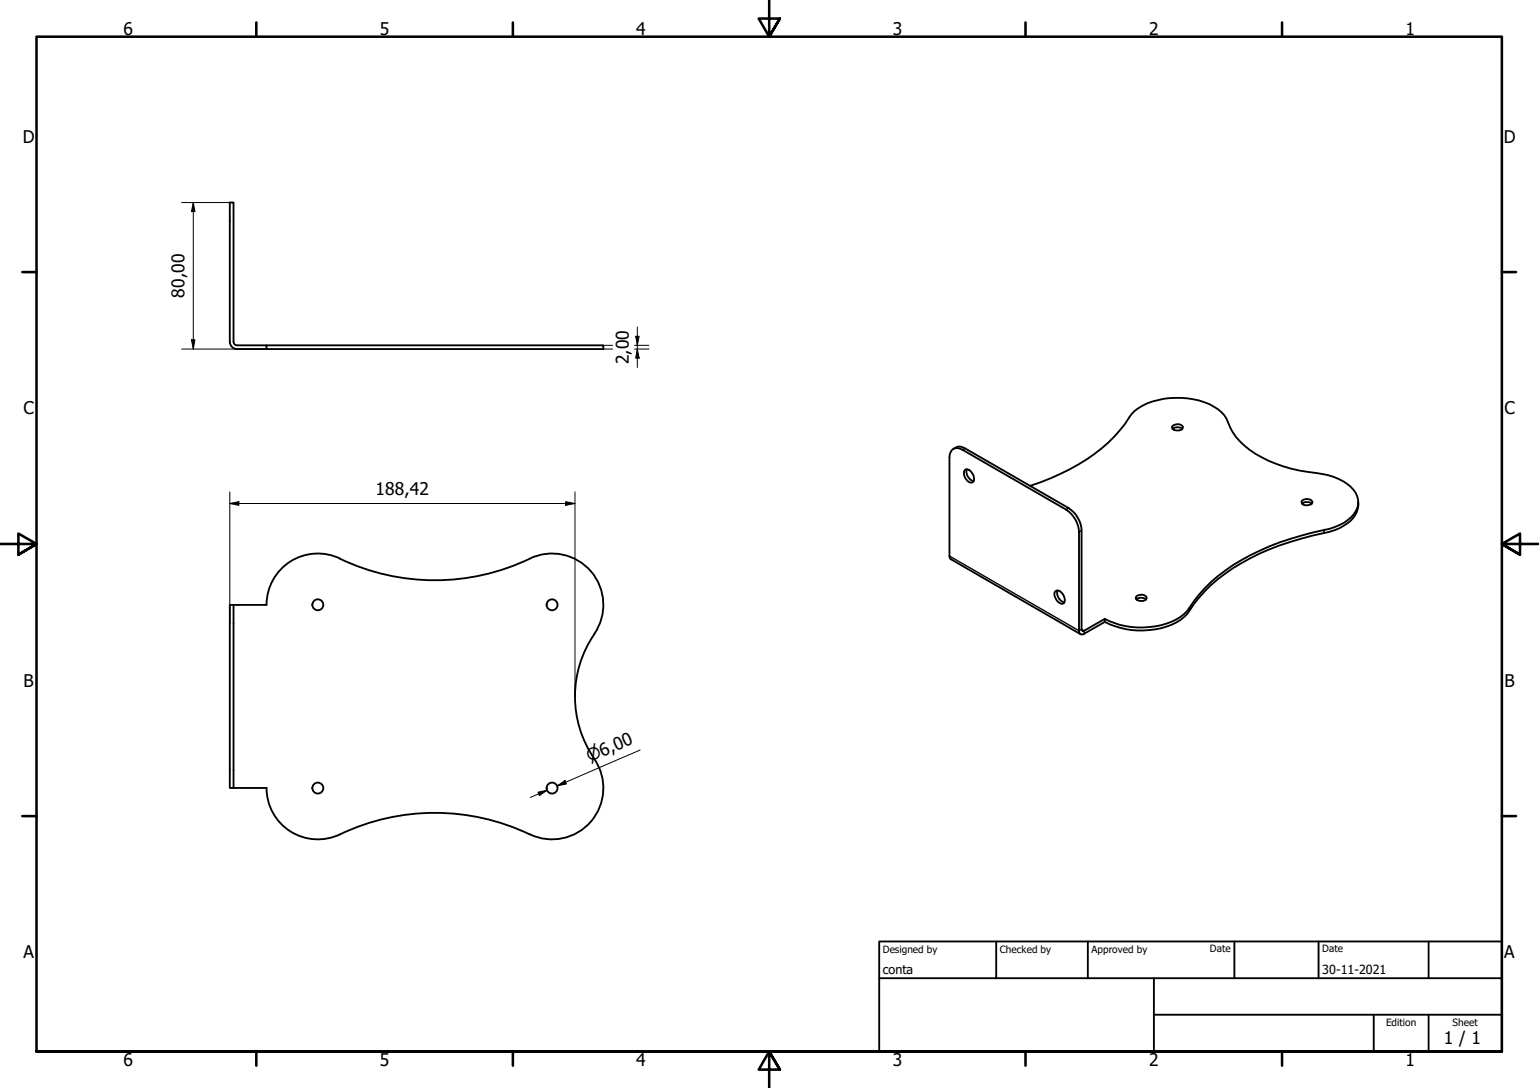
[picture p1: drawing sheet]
<svg xmlns="http://www.w3.org/2000/svg" width="420mm" height="297mm" viewBox="0 0 420 297" stroke-linecap="round" stroke-linejoin="round" font-family="sans-serif">
<!-- layer: Visible (ISO) -->
<g fill="none" stroke="#000" stroke-width=".51">
<path d="M62.7 55.3h1.1v38a.99 .99 0 0 0 1 1h8v1h-8.1a2 2 0 0 1-2-2zM72.8 94.3h91.9v1h-91.9M320.1 117.1a2.22 2.22 0 0 1 2.7 0M320.2 116.2l.4-.2a1.7 1.7 0 0 1 2.4 .6 1.62 1.62 0 0 1-2.6 .7l-.4-.5zM260.3 122.5a2.58 2.58 0 0 1 3.2-.1l28.3 16.3a7.9 7.9 0 0 1 3.5 6.1v27.3l.4 .2 5.9-3.3v.8l-5.6 3.2a.81 .81 0 0 1-1.4-.3v-27.4a7.7 7.7 0 0 0-3.6-6.2l-28.2-16.3a2.17 2.17 0 0 0-2.5-.2 2.17 2.17 0 0 0-1.1 2.2v27l.2 .7 35.6 20.7M263.4 128.3a1.74 1.74 0 0 1 2.3 1.4 1.54 1.54 0 0 1-.3 2 2.48 2.48 0 0 1-2-3.4zM264 128.1a2.68 2.68 0 0 0 1.8 3.3M281.2 132.6a55.2 55.2 0 0 0 23-13.4 32.8 32.8 0 0 0 4.7-6.1 14.3 14.3 0 0 1 8.7-4.2 21 21 0 0 1 14.9 2.8 8.3 8.3 0 0 1 3.3 4.9 20.4 20.4 0 0 0 10.5 9.2 45.4 45.4 0 0 0 14.6 3.6 13.1 13.1 0 0 1 9.2 5.2 5.4 5.4 0 0 1-2.1 7.3 15.4 15.4 0 0 1-6.6 2.8 68.3 68.3 0 0 0-29 12.6 39 39 0 0 0-8.3 9.5 16.1 16.1 0 0 1-11.9 4.5 21.2 21.2 0 0 1-10.6-2.3M355.5 137.5a2.22 2.22 0 0 1 2.6 0M355.6 136.6l.8-.3a1.3 1.3 0 0 1 1.9 1 1.82 1.82 0 0 1-3-.2zM370.8 137.1a6.9 6.9 0 0 1-4.1 6.5 15.5 15.5 0 0 1-5.3 1.9 68.3 68.3 0 0 0-29 12.7 39 39 0 0 0-8.3 9.4 16.1 16.1 0 0 1-11.9 4.5 21.2 21.2 0 0 1-10.6-2.3M92.8 152.5a60 60 0 0 0 51.8 0"/>
<path d="M92.8 152.5a14 14 0 0 0-20 12.6M144.7 152.5a14 14 0 0 1 16.7 3.5 14 14 0 0 1 .8 17.1M62.7 165.1h1.1v50h-1.1zM63.8 165.1h9M162.3 173.1a30 30 0 0 0 0 34.1M288.2 161.4a1.74 1.74 0 0 1 2.2 1.3 1.57 1.57 0 0 1-.3 2.1 2.69 2.69 0 0 1-2.2-3.1zM288.7 161.2a2.8 2.8 0 0 0 1.9 3.3M310.3 163.6a2.13 2.13 0 0 1 2.6 0M310.3 162.7l.4-.2a1.7 1.7 0 0 1 2.4 .7 1.62 1.62 0 0 1-2.6 .6l-.4-.5zM63.8 215.1h9a14 14 0 0 0 20 12.7M162.2 207.2a14 14 0 0 1-.8 17 14 14 0 0 1-16.7 3.6M92.8 227.8a60 60 0 0 1 51.9 0"/>
<circle cx="86.8" cy="165.1" r="1.49"/>
<circle cx="150.7" cy="165.1" r="1.49"/>
<circle cx="86.8" cy="215.2" r="1.49"/>
<circle cx="150.7" cy="215.2" r="1.49"/>
</g>
<!-- layer: Visible Narrow (ISO) -->
<path d="M263.5 122.4l-.7 .4M291.8 138.7l-.8 .4M259.2 151.8l35.4 20.4 .7-.4 .7 .4v.8M295.3 144.8l-.7 .5M361.4 144.7v.8M324.7 165.9v.8" fill="none" stroke="#000" stroke-width=".38"/>
<!-- layer: Border (ISO) -->
<g fill="none" stroke="#000" stroke-width=".7">
<path d="M70 6.1v3.9M140 6.1v3.9M210 0v10l-2.9-4.9h5.8l-2.9 4.9 2.9-4.9M280 6.1v3.9M350 6.1v3.9M6.1 74.3h3.9M410 74.3h3.9M0 148.5h10l-5-2.8v5.7l5-2.9-5 2.9M420 148.5h-10l5-2.8v5.7l-5-2.9 5 2.9M6.1 222.8h3.9M410 222.8h3.9M10 287.1v-277.1h400v277.1h-400h400"/>
<path d="M70 287.1v3.8M140 287.1v3.8M212.9 292l-2.9-4.9 2.9 4.9h-5.8l2.9-4.9v9.9M280 287.1v3.8M350 287.1v3.8"/>
</g>
<!-- layer: Title (ISO) -->
<path d="M240 257h170v30.1h-170zM272 257v10.1M297 257v10.1M337 257v10.1M360 257v10.1M390 257v10.1M240 267.1h170M315 277h95M315 267.1v20M375 277v10.1M390 277v10.1" fill="none" stroke="#000" stroke-width=".51"/>
<!-- layer: Dimension (ISO) -->
<g fill="none" stroke="#000" stroke-width=".27">
<path d="M49.6 55.3h13.1M52.8 55.3l.4 2.5h-.9zM52.8 55.3v40M49.6 95.3h23.2M52.3 92.8h.9l-.4 2.5zM164.7 94.3h2.6M164.7 95.3h2.6M173.2 94.3h4M173.2 95.3h4M173.5 91.8h1l-.5 2.5zM174 95.3l.5 2.5h-1zM174 89.3v11"/>
<path d="M62.7 137.5l2.5-.5v1zM62.7 137.5h94.3M62.7 134.3v35.9M154.4 137l2.6 .5-2.6 .5zM157 134.3v55.9M146.9 216.3l2.5-.5-2.1 1.4zM149.4 215.8l-4.6 1.9M152.1 214.6l2.1-1.5 .4 .9zM174.8 204.8l-22.7 9.8 2.3-1.1"/>
</g>
<g fill="#000">
<path d="M52.8 55.3l.4 2.5h-.9z" fill-rule="evenodd"/>
<path d="M52.3 92.8h.9l-.4 2.5z" fill-rule="evenodd"/>
<path d="M173.5 91.8h1l-.5 2.5z" fill-rule="evenodd"/>
<path d="M174 95.3l.5 2.5h-1z" fill-rule="evenodd"/>
<path d="M62.7 137.5l2.5-.5v1z" fill-rule="evenodd"/>
<path d="M154.4 137l2.6 .5-2.6 .5z" fill-rule="evenodd"/>
<path d="M146.9 216.3l2.5-.5-2.1 1.4z" fill-rule="evenodd"/>
<path d="M152.1 214.6l2.1-1.5 .4 .9z" fill-rule="evenodd"/>
</g>
<g font-size="4.8">
<text x="33.7" y="9.6">6</text>
<text x="103.7" y="9.6">5</text>
<text x="173.7" y="9.6">4</text>
<text x="243.7" y="9.6">3</text>
<text x="313.7" y="9.6">2</text>
<text x="383.7" y="9.6">1</text>
<text x="6.2" y="38.9">D</text>
<text x="410.5" y="38.9">D</text>
<text x="50.4" y="81.3" transform="rotate(-90 50.4 81.3)">80,00</text>
<text x="171.6" y="99.4" transform="rotate(-90 171.6 99.4)">2,00</text>
<text x="6.4" y="113.1">C</text>
<text x="410.7" y="113.1">C</text>
<text x="102.6" y="135.1">188,42</text>
<text x="6.4" y="187.4">B</text>
<text x="410.7" y="187.4">B</text>
<text x="6.4" y="261.7">A</text>
<text x="410.7" y="261.7">A</text>
<text x="394.2" y="285">1 / 1</text>
<text x="33.7" y="290.9">6</text>
<text x="103.7" y="290.9">5</text>
<text x="173.7" y="290.9">4</text>
<text x="243.7" y="290.9">3</text>
<text x="313.7" y="290.9">2</text>
<text x="383.7" y="290.9">1</text>
</g>
<text font-size="4.6" x="160.9" y="208.1" transform="rotate(-23 160.9 208.1)">⌀6,00</text>
<g font-size="3.4">
<text x="241" y="266">conta</text>
<text x="361" y="266">30-11-2021</text>
</g>
<g font-size="2.7">
<text x="241" y="260.1">Designed by</text>
<text x="273" y="260.1">Checked by</text>
<text x="298" y="260.1">Approved by</text>
<text x="330.3" y="260">Date</text>
<text x="361" y="260">Date</text>
<text x="378.4" y="280.1">Edition</text>
<text x="396.6" y="280.1">Sheet</text>
</g>
</svg>
